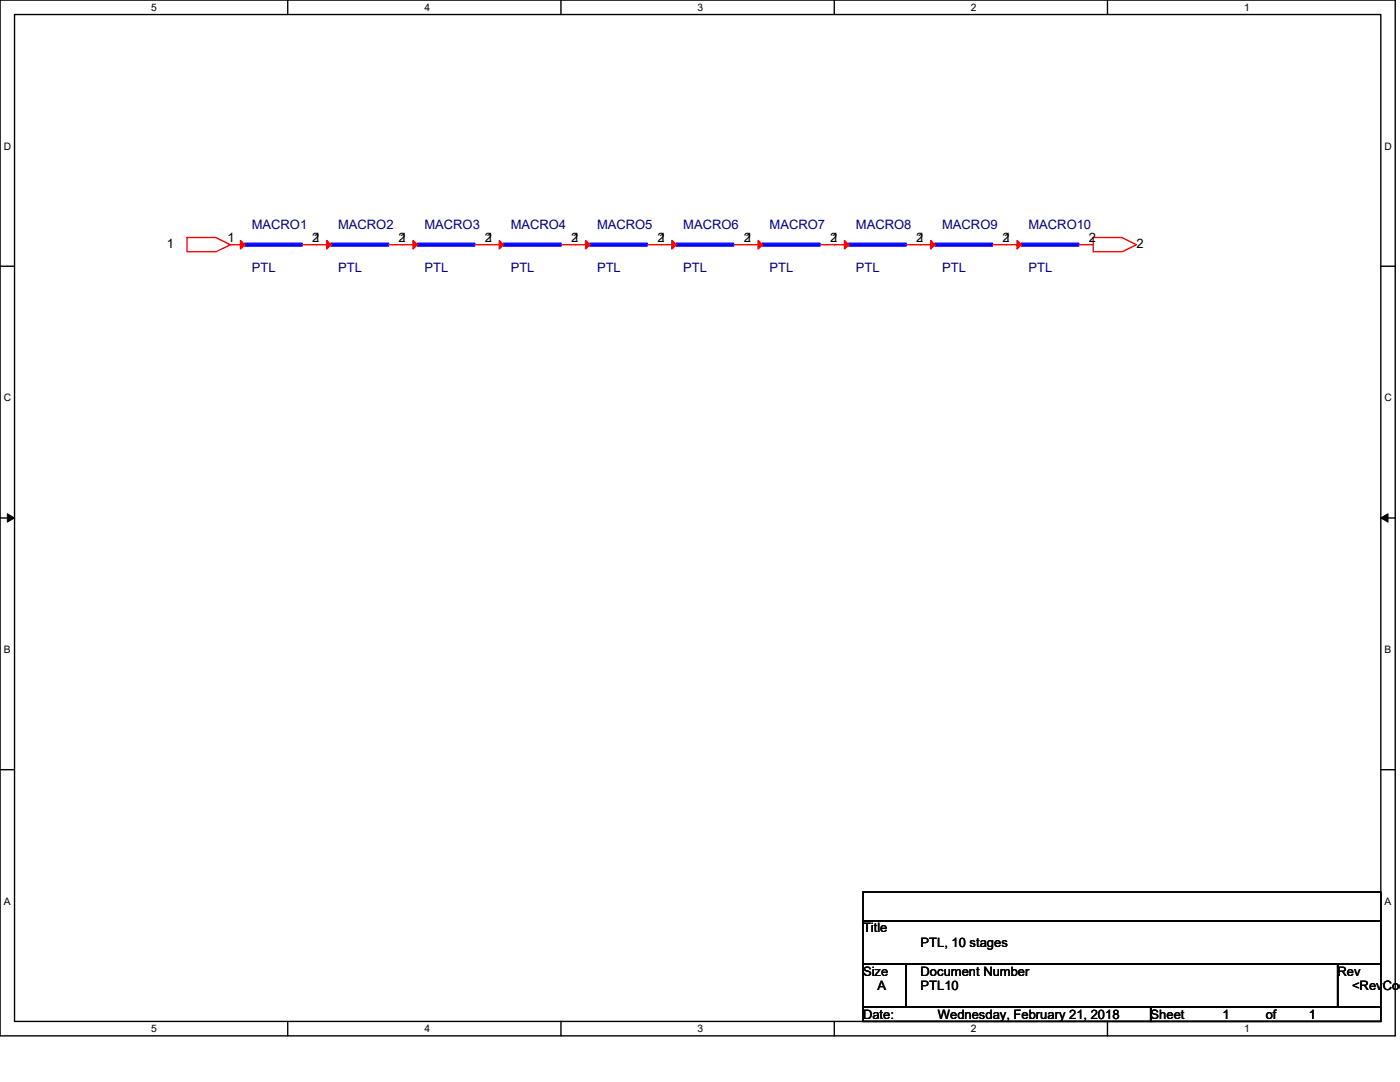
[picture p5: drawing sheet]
<svg xmlns="http://www.w3.org/2000/svg" width="279mm" height="216mm" viewBox="0 0 279 216" stroke-linecap="round" stroke-linejoin="round" font-family="sans-serif">
<path d="M0 0h278.4v206.7h-278.4zM2.9 2.9h272.7v200.9h-272.7z" fill="none" stroke="#000" stroke-width=".28"/>
<g fill="#fff">
<path d="M30.2 .3h1.1v2.3h-1.1z"/>
<path d="M30.2 204.1h1.1v2.3h-1.1z"/>
</g>
<path d="M57.4 0v2.9M57.4 203.8v2.9" fill="none" stroke="#000" stroke-width=".28"/>
<g fill="#fff">
<path d="M84.7 .3h1.1v2.3h-1.1z"/>
<path d="M84.7 204.1h1.1v2.3h-1.1z"/>
</g>
<path d="M112 0v2.9M112 203.8v2.9" fill="none" stroke="#000" stroke-width=".28"/>
<g fill="#fff">
<path d="M139.2 .3h1.2v2.3h-1.2z"/>
<path d="M139.2 204.1h1.2v2.3h-1.2z"/>
</g>
<path d="M166.5 0v2.9M166.5 203.8v2.9" fill="none" stroke="#000" stroke-width=".28"/>
<g fill="#fff">
<path d="M193.8 .3h1.1v2.3h-1.1z"/>
<path d="M193.8 204.1h1.1v2.3h-1.1z"/>
</g>
<path d="M221 0v2.9M221 203.8v2.9" fill="none" stroke="#000" stroke-width=".28"/>
<g fill="#fff">
<path d="M248.3 .3h1.1v2.3h-1.1z"/>
<path d="M248.3 204.1h1.1v2.3h-1.1z"/>
<path d="M.7 28h1.5v2.3h-1.5z"/>
<path d="M276.3 28h1.5v2.3h-1.5z"/>
<path d="M.7 78.2h1.5v2.3h-1.5z"/>
<path d="M276.3 78.2h1.5v2.3h-1.5z"/>
</g>
<path d="M0 53.1h2.9M275.6 53.1h2.8" fill="none" stroke="#000" stroke-width=".28"/>
<g fill="#fff">
<path d="M.7 128.5h1.4v2.2h-1.4z"/>
<path d="M276.3 128.5h1.4v2.2h-1.4z"/>
</g>
<path d="M0 103.4h2.9M275.6 103.4h2.8" fill="none" stroke="#000" stroke-width=".28"/>
<path d="M1.5 102.5l1.4 .9-1.4 .8zM275.6 103.4l1.4-.9v1.7z" fill="#000" stroke="#000" stroke-width=".2"/>
<g fill="#fff">
<path d="M.7 178.7h1.4v2.3h-1.4z"/>
<path d="M276.3 178.7h1.4v2.3h-1.4z"/>
</g>
<path d="M0 153.6h2.9M275.6 153.6h2.8M172.2 178h103.4v5.7h-103.4zM172.2 183.7h103.4v8.6h-103.4zM172.2 192.3h8.6v8.6h-8.6zM180.8 192.3h86.2v8.6h-86.2zM267 192.3h8.6v8.6h-8.6zM172.2 200.9h57.4v2.9h-57.4zM229.6 200.9h46v2.9h-46z" fill="none" stroke="#000" stroke-width=".28"/>
<g fill="none" stroke="#f00" stroke-width=".28">
<path d="M37.3 47.4h5.8l2.9 1.4-2.9 1.4h-5.8zM46 48.8h2.8M60.3 48.8h5.7M77.5 48.8h5.8M94.7 48.8h5.8M112 48.8h5.7M129.2 48.8h5.7M146.4 48.8h5.7M163.6 48.8h5.8M180.8 48.8h5.8M198.1 48.8h5.7M215.3 48.8h2.9"/>
<path d="M218.2 47.4h5.7l2.9 1.4-2.9 1.4h-5.7z"/>
</g>
<path d="M48.8 48.8v.3h11.5v-.6h-11.5v.3h11.5M66 48.8v.3h11.5v-.6h-11.5v.3h11.5M83.3 48.8v.3h11.4v-.6h-11.4v.3h11.4M100.5 48.8v.3h11.5v-.6h-11.5v.3h11.5M117.7 48.8v.3h11.5v-.6h-11.5v.3h11.5M134.9 48.8v.3h11.5v-.6h-11.5v.3h11.5M152.1 48.8v.3h11.5v-.6h-11.5v.3h11.5M169.4 48.8v.3h11.4v-.6h-11.4v.3h11.4M186.6 48.8v.3h11.5v-.6h-11.5v.3h11.5M203.8 48.8v.3h11.5v-.6h-11.5v.3h11.5" fill="none" stroke="#00f" stroke-width=".28"/>
<g fill="#f00" stroke="#f00" stroke-width=".28">
<path d="M65.2 48l.8 .8-.8 .9z"/>
<path d="M99.6 48l.9 .8-.9 .9z"/>
<path d="M82.4 48l.9 .8-.9 .9z"/>
<path d="M134.1 48l.8 .8-.8 .9z"/>
<path d="M116.9 48l.8 .8-.8 .9z"/>
<path d="M168.5 48l.9 .8-.9 .9z"/>
<path d="M151.3 48l.8 .8-.8 .9z"/>
<path d="M203 48l.8 .8-.8 .9z"/>
<path d="M185.7 48l.9 .8-.9 .9z"/>
<path d="M48 48l.8 .8-.8 .9z"/>
</g>
<g font-size="2.6" fill="#000080">
<text x="50.2" y="45.7">MACRO1</text>
<text x="67.5" y="45.7">MACRO2</text>
<text x="84.7" y="45.7">MACRO3</text>
<text x="101.9" y="45.7">MACRO4</text>
<text x="119.1" y="45.7">MACRO5</text>
<text x="136.4" y="45.7">MACRO6</text>
<text x="153.6" y="45.7">MACRO7</text>
<text x="170.8" y="45.7">MACRO8</text>
<text x="188" y="45.7">MACRO9</text>
<text x="205.3" y="45.7">MACRO10</text>
<text x="50.2" y="54.3">PTL</text>
<text x="67.5" y="54.3">PTL</text>
<text x="84.7" y="54.3">PTL</text>
<text x="101.9" y="54.3">PTL</text>
<text x="119.1" y="54.3">PTL</text>
<text x="136.4" y="54.3">PTL</text>
<text x="153.6" y="54.3">PTL</text>
<text x="170.8" y="54.3">PTL</text>
<text x="188" y="54.3">PTL</text>
<text x="205.3" y="54.3">PTL</text>
</g>
<g font-size="2.6">
<text x="33.3" y="49.4">1</text>
<text x="45.4" y="48.2">1</text>
<text x="62.3" y="48.2">2</text>
<text x="62.6" y="48.2">1</text>
<text x="79.5" y="48.2">2</text>
<text x="79.8" y="48.2">1</text>
<text x="96.8" y="48.2">2</text>
<text x="97" y="48.2">1</text>
<text x="114" y="48.2">2</text>
<text x="114.3" y="48.2">1</text>
<text x="131.2" y="48.2">21</text>
<text x="148.4" y="48.2">2</text>
<text x="148.7" y="48.2">1</text>
<text x="165.7" y="48.2">2</text>
<text x="165.9" y="48.2">1</text>
<text x="182.9" y="48.2">2</text>
<text x="183.1" y="48.2">1</text>
<text x="200.1" y="48.2">2</text>
<text x="200.4" y="48.2">1</text>
<text x="217.3" y="48.2">2</text>
<text x="226.8" y="49.4">2</text>
<text x="172.2" y="186.1">Title</text>
<text x="183.7" y="188.9">PTL, 10 stages</text>
<text x="172.2" y="194.7">Size</text>
<text x="175.1" y="197.5">A</text>
<text x="183.7" y="194.7">Document Number</text>
<text x="183.7" y="197.5">PTL10</text>
<text x="267" y="194.7">Rev</text>
<text x="269.8" y="197.5">&lt;RevCod</text>
<text x="172.2" y="203.3">Date:</text>
<text x="187.2" y="203.3">Wednesday, February 21, 2018</text>
<text x="229.6" y="203.3">Sheet</text>
<text x="244" y="203.3">1</text>
<text x="252.6" y="203.3">of</text>
<text x="261.2" y="203.3">1</text>
</g>
<g font-size="2">
<text x="30.2" y="2.2">5</text>
<text x="84.7" y="2.2">4</text>
<text x="139.2" y="2.2">3</text>
<text x="193.8" y="2.2">2</text>
<text x="248.3" y="2.2">1</text>
<text x=".7" y="29.8">D</text>
<text x="276.3" y="29.8">D</text>
<text x=".7" y="80.1">C</text>
<text x="276.3" y="80.1">C</text>
<text x=".7" y="130.3">B</text>
<text x="276.3" y="130.3">B</text>
<text x=".7" y="180.5">A</text>
<text x="276.3" y="180.5">A</text>
<text x="30.2" y="206">5</text>
<text x="84.7" y="206">4</text>
<text x="139.2" y="206">3</text>
<text x="193.8" y="206">2</text>
<text x="248.3" y="206">1</text>
</g>
</svg>
